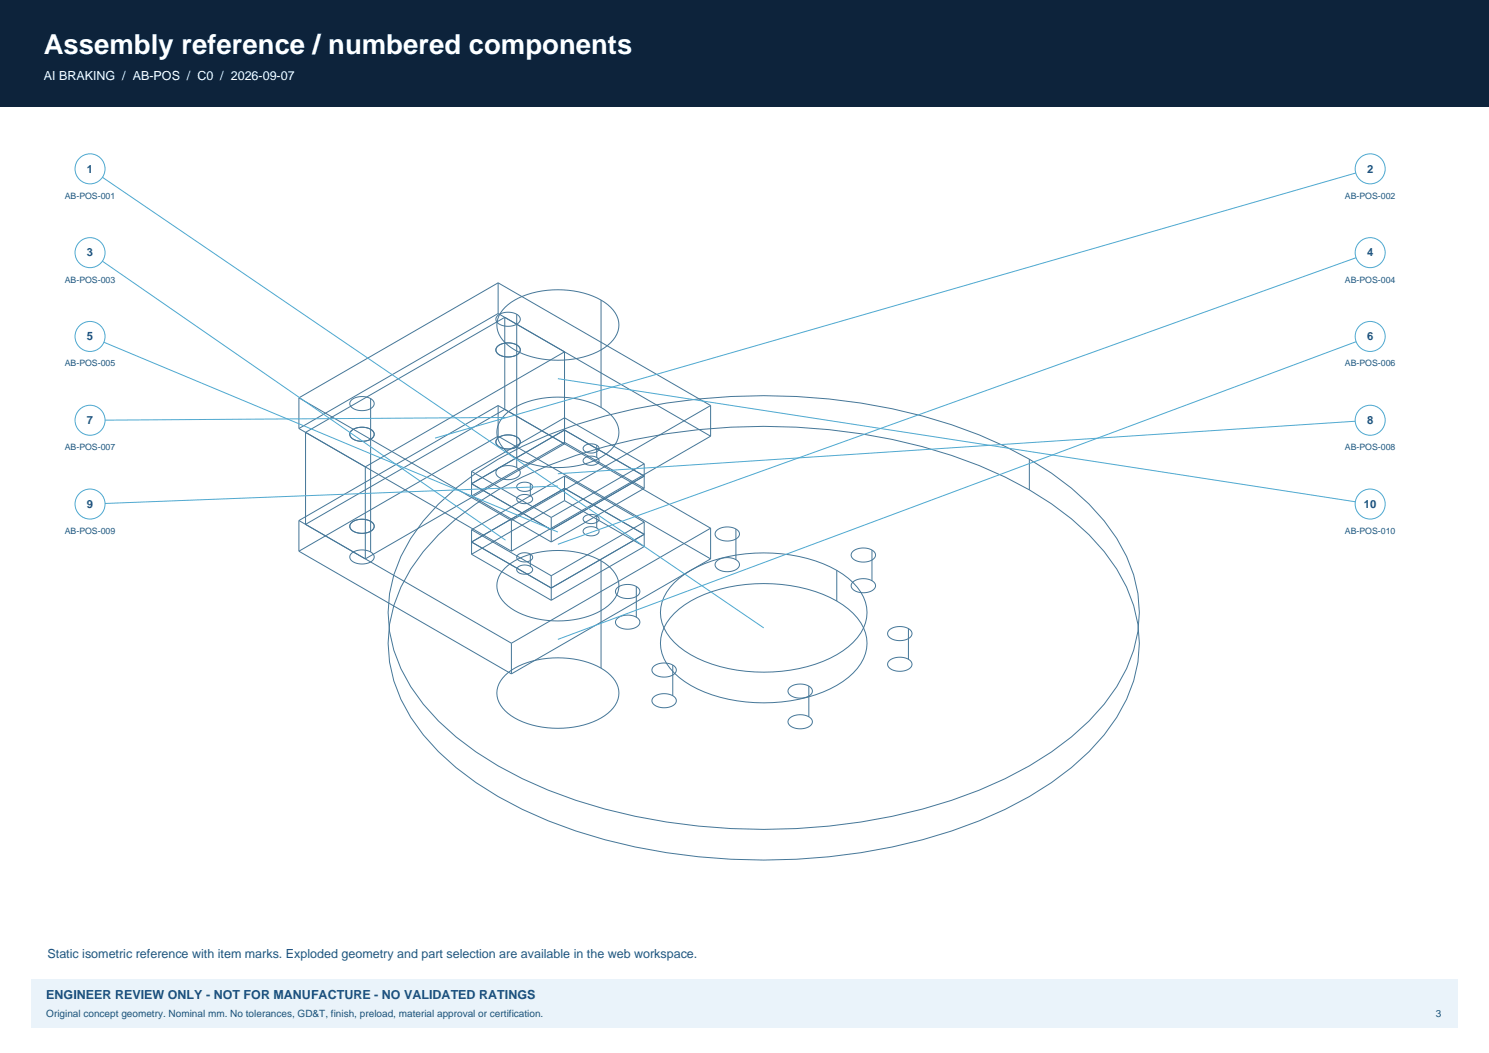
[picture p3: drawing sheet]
<svg xmlns="http://www.w3.org/2000/svg" width="420mm" height="297mm" viewBox="0 0 420 297" stroke-linecap="round" stroke-linejoin="round" font-family="sans-serif">
<path d="M0 0h420v30h-420z" fill-rule="evenodd" fill="#0d233b"/>
<path d="M8.8 276.2h402.4v13.7h-402.4z" fill-rule="evenodd" fill="#eaf3fa"/>
<g fill="none" stroke="#457798" stroke-width=".28">
<path d="M140.5 79.8l-56.2 32.4M140.5 79.8l59.9 34.6M140.5 79.8v8.6M140.3 97.7a4.7 4.7 0 0 1 6.3 .5 1.91 1.91 0 0 1-1.8 2.3 4.2 4.2 0 0 1-4.9-1.5v-.6zM140.3 89.1a4.7 4.7 0 0 1 6.3 .4 1.91 1.91 0 0 1-1.8 2.3 4.2 4.2 0 0 1-4.9-1.4v-.7zM140.5 88.4l-56.2 32.5M140.5 88.4l59.9 34.6M142.4 89.5l-56.2 32.4M142.4 89.5l16.8 9.7M142.4 89.5v26M142.5 86.7a22.2 22.2 0 0 1 16.4-4.9 19.7 19.7 0 0 1 14.1 5.7 6.6 6.6 0 0 1-1.5 9.9 25.1 25.1 0 0 1-20 3.6 15.9 15.9 0 0 1-10.3-5.9 6.4 6.4 0 0 1 1.3-8.4zM145.7 97.3v25.9"/>
<path d="M145.7 88.6v8.7M159.2 99.2v26M159.2 99.2l-56.2 32.5M169.5 84.6v30.3M84.3 112.2l60 34.6M84.3 112.2v8.7M99.1 112.8a4.7 4.7 0 0 1 6.3 .5 1.91 1.91 0 0 1-1.8 2.3 4.2 4.2 0 0 1-4.9-1.4v-.7zM104.5 112.4v8.7M140.5 114.4l-56.2 32.4M140.5 114.4l59.9 34.6M140.5 114.4v8.6M142.4 115.5l-56.2 32.4"/>
<path d="M142.4 115.5l16.8 9.7M142.5 117a22.2 22.2 0 0 1 16.4-5 19.7 19.7 0 0 1 14.1 5.7 6.6 6.6 0 0 1-1.5 9.9 25.1 25.1 0 0 1-20 3.7 15.9 15.9 0 0 1-10.3-6 6.4 6.4 0 0 1 1.3-8.3zM159.2 117.8l-26.2 15.2M159.2 117.8l22.5 13M159.2 117.8v3.5M200.4 114.4v8.6M200.4 114.4l-56.1 32.4M84.3 120.9l60 34.6M86.2 121.9l16.8 9.8M86.2 121.9v26M99.1 121.5a4.7 4.7 0 0 1 6.3 .5 1.91 1.91 0 0 1-1.8 2.3 4.2 4.2 0 0 1-4.9-1.5v-.7zM103 131.7v25.9"/>
<path d="M104.5 121.1v25.9M133 133l22.5 13M133 133v3.4M133 136.4l22.5 13M133 136.4v3.5M133 139.9l22.5 13M140.3 123.7a4.7 4.7 0 0 1 6.3 .4 1.91 1.91 0 0 1-1.8 2.4 4.2 4.2 0 0 1-4.9-1.5v-.7zM140.3 132.3a4.7 4.7 0 0 1 6.3 .5 1.91 1.91 0 0 1-1.8 2.3 4.2 4.2 0 0 1-4.9-1.5v-.6zM140.5 123l-56.2 32.5M140.5 123l59.9 34.6M145.7 123.2v8.7M146 136.7a2.88 2.88 0 0 1 4.2 .5 2.36 2.36 0 0 1-3.3 1.2 1.07 1.07 0 0 1-1-.6 1.07 1.07 0 0 1 .1-1.1z"/>
<path d="M149.6 136.4v3.4M159.2 125.2l-56.2 32.4M159.2 137.7l-26.2 15.2M159.2 137.7l22.5 13M159.2 137.7v3.5M159.2 134.3l22.5 13M159.2 134.3v3.4M159.2 134.3l-26.2 15.1M159.2 121.3l-26.2 15.1M159.2 121.3l22.5 13M159.2 121.3v3.5M159.2 124.8l22.5 12.9"/>
<path d="M159.2 124.8l-26.2 15.1M164.8 125.8a2.88 2.88 0 0 1 4.2 .6 2.36 2.36 0 0 1-3.4 1.2 1.07 1.07 0 0 1-1-.6 1.07 1.07 0 0 1 .2-1.2zM164.8 129.3a2.88 2.88 0 0 1 4.2 .5 2.36 2.36 0 0 1-3.4 1.3 1.07 1.07 0 0 1-1-.6 1.07 1.07 0 0 1 .2-1.2zM168.3 125.6v3.4M181.7 134.3l-26.2 15.1M181.7 130.8v3.5M181.7 130.8l-26.2 15.2M181.7 134.3v3.4M181.7 137.7l-26.2 15.2M200.4 123l-56.1 32.5M290.3 129.5v8.7M84.3 146.8l60 34.6"/>
<path d="M84.3 146.8v8.7M84.3 155.5l60 34.6M86.2 147.9l16.8 9.7M99.1 147.4a4.7 4.7 0 0 1 6.3 .5 1.91 1.91 0 0 1-1.8 2.3 4.2 4.2 0 0 1-4.9-1.4v-.7zM99.1 156.1a4.7 4.7 0 0 1 6.3 .5 1.91 1.91 0 0 1-1.8 2.3 4.2 4.2 0 0 1-4.9-1.5v-.7zM104.5 147v8.7M123.7 150.8a99.1 99.1 0 0 1 38.7-22.4 175.3 175.3 0 0 1 106 0 99.1 99.1 0 0 1 38.8 22.4 46.8 46.8 0 0 1 13.8 25.3 39.6 39.6 0 0 1-9.5 31.2 78.9 78.9 0 0 1-28 21 159.3 159.3 0 0 1-68.1 14.3 159.3 159.3 0 0 1-68.1-14.3 82.8 82.8 0 0 1-27.9-21 39.6 39.6 0 0 1-9.5-31.2 44.9 44.9 0 0 1 13.8-25.3zM123.7 142.2a99.1 99.1 0 0 1 38.7-22.4 175.3 175.3 0 0 1 106 0 99.1 99.1 0 0 1 38.8 22.4 46.8 46.8 0 0 1 13.8 25.2 39.6 39.6 0 0 1-9.5 31.2 78.9 78.9 0 0 1-28 21 159.3 159.3 0 0 1-68.1 14.3 159.3 159.3 0 0 1-68.1-14.3 82.8 82.8 0 0 1-27.9-21 39.6 39.6 0 0 1-9.5-31.2 44.9 44.9 0 0 1 13.8-25.2zM133 152.9l22.5 12.9M133 152.9v3.4M133 156.3l22.5 13M133 149.4l22.5 13"/>
<path d="M133 149.4v3.5M144.3 146.8v8.7M146 156.5a2.88 2.88 0 0 1 4.2 .6 2.36 2.36 0 0 1-3.3 1.2 1.07 1.07 0 0 1-1-.6 1.07 1.07 0 0 1 .1-1.2zM146 140.1a2.88 2.88 0 0 1 4.2 .5 2.36 2.36 0 0 1-3.3 1.3 1.07 1.07 0 0 1-1-.6 1.07 1.07 0 0 1 .1-1.2zM149.6 156.3v3.4M155.5 146v3.4M155.5 149.4v3.5M159.2 141.2l-26.2 15.1M159.2 141.2l22.5 13M164.8 145.7a2.88 2.88 0 0 1 4.2 .6 2.36 2.36 0 0 1-3.4 1.2 1.07 1.07 0 0 1-1-.6 1.07 1.07 0 0 1 .2-1.2zM164.8 149.2a2.88 2.88 0 0 1 4.2 .5 2.36 2.36 0 0 1-3.4 1.3 1.07 1.07 0 0 1-1-.6 1.07 1.07 0 0 1 .2-1.2zM168.3 145.5v3.4"/>
<path d="M169.5 158.2v30.3M181.7 154.2l-26.2 15.1M181.7 150.7v3.5M181.7 150.7l-26.2 15.1M181.7 147.3v3.4M181.7 147.3l-26.2 15.1M200.4 157.6l-56.1 32.5M200.4 149v8.6M200.4 149l-56.1 32.4M202.2 158.3a4.7 4.7 0 0 1 6.3 .4 1.91 1.91 0 0 1-1.9 2.4 4.2 4.2 0 0 1-4.8-1.5v-.7zM202.2 149.6a4.7 4.7 0 0 1 6.3 .5 1.91 1.91 0 0 1-1.9 2.3 4.2 4.2 0 0 1-4.8-1.4v-.7zM207.6 149.2v8.7"/>
<path d="M240.5 155.6a4.7 4.7 0 0 1 6.3 .4 1.91 1.91 0 0 1-1.8 2.4 4.2 4.2 0 0 1-4.9-1.5v-.7zM246 155.1v8.7M142.5 160.2a22.2 22.2 0 0 1 16.4-4.9 19.7 19.7 0 0 1 14.1 5.7 6.6 6.6 0 0 1-1.5 9.9 25.1 25.1 0 0 1-20 3.6 15.9 15.9 0 0 1-10.3-5.9 6.4 6.4 0 0 1 1.3-8.4zM146 160a2.88 2.88 0 0 1 4.2 .5 2.36 2.36 0 0 1-3.3 1.3 1.07 1.07 0 0 1-1-.6 1.07 1.07 0 0 1 .1-1.2zM155.5 165.8v3.5M155.5 162.4v3.4M174.1 174.5a4.7 4.7 0 0 1 6.3 .5 1.91 1.91 0 0 1-1.9 2.3 4.2 4.2 0 0 1-4.8-1.5v-.7zM174.1 165.8a4.7 4.7 0 0 1 6.3 .5 1.91 1.91 0 0 1-1.9 2.3 4.2 4.2 0 0 1-4.8-1.4v-.7zM179.5 165.4v8.7M190.2 173a33.8 33.8 0 0 1 20.2-8.1 42.7 42.7 0 0 1 27.3 5.7 13.6 13.6 0 0 1 6.9 10.8 13.6 13.6 0 0 1-6.9 10.8 43.2 43.2 0 0 1-29.8 5.5 32.8 32.8 0 0 1-17.7-7.9 11 11 0 0 1 0-16.8zM190.2 164.4a33.8 33.8 0 0 1 20.2-8.2 42.7 42.7 0 0 1 27.3 5.8 13.6 13.6 0 0 1 6.9 10.8 13.6 13.6 0 0 1-6.9 10.8 43.2 43.2 0 0 1-29.8 5.4 32.8 32.8 0 0 1-17.7-7.8 11 11 0 0 1 0-16.8zM236 160.9v8.6"/>
<path d="M240.5 164.2a4.7 4.7 0 0 1 6.3 .5 1.91 1.91 0 0 1-1.8 2.3 4.2 4.2 0 0 1-4.9-1.5v-.6zM250.8 177.7a4.7 4.7 0 0 1 6.3 .5 1.91 1.91 0 0 1-1.8 2.3 4.2 4.2 0 0 1-4.9-1.5v-.6zM256.2 177.3v8.6M142.5 190.5a22.2 22.2 0 0 1 16.4-4.9 19.7 19.7 0 0 1 14.1 5.7 6.6 6.6 0 0 1-1.5 9.9 25.1 25.1 0 0 1-20 3.6 15.9 15.9 0 0 1-10.3-5.9 6.4 6.4 0 0 1 1.3-8.4zM144.3 181.4v8.7M184.3 196.6a4.7 4.7 0 0 1 6.4 .5 1.91 1.91 0 0 1-1.9 2.3 4.2 4.2 0 0 1-4.9-1.4v-.7zM184.3 188a4.7 4.7 0 0 1 6.4 .5 1.91 1.91 0 0 1-1.9 2.3 4.2 4.2 0 0 1-4.9-1.5v-.7zM189.8 187.6v8.6M222.7 193.9a4.7 4.7 0 0 1 6.3 .5 1.91 1.91 0 0 1-1.8 2.3 4.2 4.2 0 0 1-4.9-1.4v-.7zM228.1 193.5v8.7M250.8 186.4a4.7 4.7 0 0 1 6.3 .4 1.91 1.91 0 0 1-1.8 2.4 4.2 4.2 0 0 1-4.9-1.5v-.7zM222.7 202.6a4.7 4.7 0 0 1 6.3 .5 1.91 1.91 0 0 1-1.8 2.3 4.2 4.2 0 0 1-4.9-1.5v-.7z"/>
</g>
<path d="M25.4 47.6l190 129.5" fill="none" stroke="#4da8d0" stroke-width=".28"/>
<circle cx="25.4" cy="47.6" r="4.2" fill="#fff" stroke="#4da8d0" stroke-width=".28"/>
<path d="M386.5 47.6l-263.8 76" fill="none" stroke="#4da8d0" stroke-width=".28"/>
<circle cx="386.5" cy="47.6" r="4.2" fill="#fff" stroke="#4da8d0" stroke-width=".28"/>
<path d="M25.4 71.3l117.2 81.1" fill="none" stroke="#4da8d0" stroke-width=".28"/>
<circle cx="25.4" cy="71.3" r="4.2" fill="#fff" stroke="#4da8d0" stroke-width=".28"/>
<path d="M386.5 71.3l-229.1 82.2" fill="none" stroke="#4da8d0" stroke-width=".28"/>
<circle cx="386.5" cy="71.3" r="4.2" fill="#fff" stroke="#4da8d0" stroke-width=".28"/>
<path d="M25.4 94.9l132 55.2" fill="none" stroke="#4da8d0" stroke-width=".28"/>
<circle cx="25.4" cy="94.9" r="4.2" fill="#fff" stroke="#4da8d0" stroke-width=".28"/>
<path d="M386.5 94.9l-229.1 85.4" fill="none" stroke="#4da8d0" stroke-width=".28"/>
<circle cx="386.5" cy="94.9" r="4.2" fill="#fff" stroke="#4da8d0" stroke-width=".28"/>
<path d="M142.6 117.7l-117.2 .8" fill="none" stroke="#4da8d0" stroke-width=".28"/>
<circle cx="25.4" cy="118.5" r="4.2" fill="#fff" stroke="#4da8d0" stroke-width=".28"/>
<path d="M386.5 118.5l-229.1 15.1" fill="none" stroke="#4da8d0" stroke-width=".28"/>
<circle cx="386.5" cy="118.5" r="4.2" fill="#fff" stroke="#4da8d0" stroke-width=".28"/>
<path d="M157.4 137.1l-132 5.1" fill="none" stroke="#4da8d0" stroke-width=".28"/>
<circle cx="25.4" cy="142.2" r="4.2" fill="#fff" stroke="#4da8d0" stroke-width=".28"/>
<path d="M157.4 106.8l229.1 35.4" fill="none" stroke="#4da8d0" stroke-width=".28"/>
<circle cx="386.5" cy="142.2" r="4.2" fill="#fff" stroke="#4da8d0" stroke-width=".28"/>
<text font-size="7.8" fill="#fff" x="12.3" y="15.2">Assembly reference / numbered components</text>
<text font-size="3.5" fill="#fff" x="12.3" y="22.6">AI BRAKING / AB-POS / C0 / 2026-09-07</text>
<text font-size="3.5" fill="#20577d" x="13.4" y="270.2">Static isometric reference with item marks. Exploded geometry and part selection are available in the web workspace.</text>
<text font-size="3.5" fill="#1b4e80" x="13.1" y="281.8">ENGINEER REVIEW ONLY - NOT FOR MANUFACTURE - NO VALIDATED RATINGS</text>
<g font-size="3.2" fill="#20577d">
<text x="24.5" y="48.7">1</text>
<text x="385.6" y="48.7">2</text>
<text x="24.5" y="72.3">3</text>
<text x="385.6" y="72.3">4</text>
<text x="24.5" y="96">5</text>
<text x="385.6" y="96">6</text>
<text x="24.5" y="119.6">7</text>
<text x="385.6" y="119.6">8</text>
<text x="24.5" y="143.2">9</text>
<text x="384.7" y="143.2">10</text>
</g>
<g font-size="2.8" fill="#1b4e80">
<text x="13.1" y="286.8">Original concept geometry. Nominal mm. No tolerances, GD&amp;T, finish, preload, material approval or certification.</text>
<text x="405" y="286.8">3</text>
</g>
<g font-size="2.5" fill="#20577d">
<text x="18.3" y="56.1">AB-POS-001</text>
<text x="379.3" y="56.1">AB-POS-002</text>
<text x="18.3" y="79.7">AB-POS-003</text>
<text x="379.3" y="79.7">AB-POS-004</text>
<text x="18.3" y="103.4">AB-POS-005</text>
<text x="379.3" y="103.4">AB-POS-006</text>
<text x="18.3" y="127">AB-POS-007</text>
<text x="379.3" y="127">AB-POS-008</text>
<text x="18.3" y="150.6">AB-POS-009</text>
<text x="379.3" y="150.6">AB-POS-010</text>
</g>
</svg>
